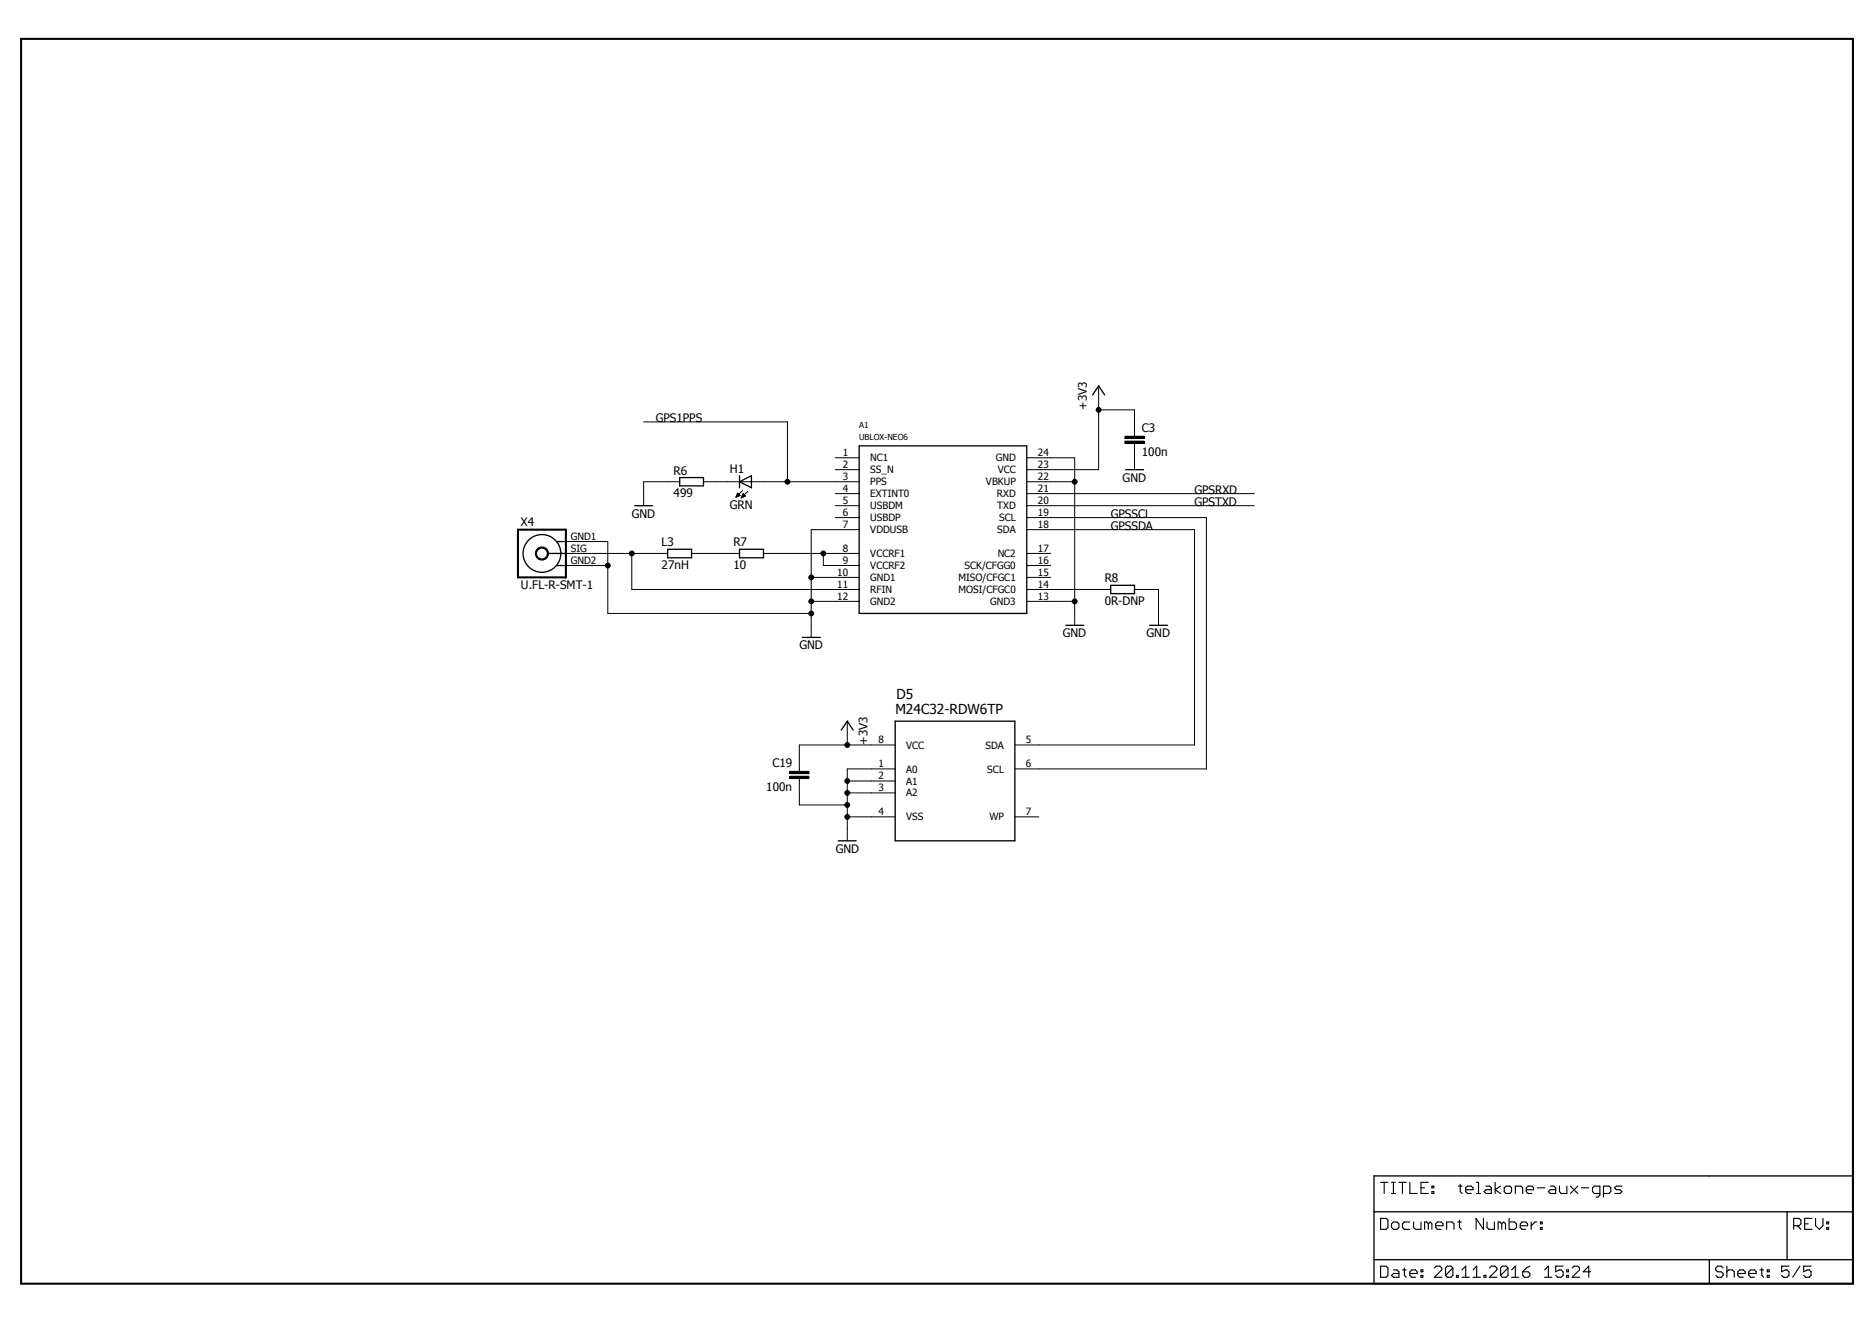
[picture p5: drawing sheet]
<svg xmlns="http://www.w3.org/2000/svg" width="420mm" height="297mm" viewBox="0 0 420 297" stroke-linecap="round" stroke-linejoin="round" font-family="sans-serif">
<path d="M4.2 8.5l411.8 280.1M416 8.5l-411.8 280.1" fill="none" stroke="#fff" stroke-width=".22"/>
<g fill="none" stroke="#000" stroke-width=".22">
<path d="M144.4 94.7h32.2v13.4M246.5 86.6v18.8h-16.2M246.5 91.9h8v6M252.3 99h4.4v.5h-4.4zM252.3 97.9h4.4v.5h-4.4zM254.5 99.5v5.9M152.5 108.1h-8.1v5.4M157.8 108.1h34.9M165.1 111.5h.2M165.2 111.4h.3M165.2 111.3h.6M165.3 111.2h.7"/>
<path d="M165.3 111.1h.6M165.3 111h.6M165.4 110.9h.3M165.4 110.8h.2M165.5 110.7h.1M166 111.2l-.9 .3M166 111.2l-.5-.6-.4 .9M166.3 111.7h.1M166.4 111.5h.2M166.4 111.5h.4M166.4 111.4h.6M166.5 111.3h.7"/>
<path d="M166.5 111.2h.6M166.6 110.1l-1.5 1.4M166.6 111.1h.4M166.6 111h.3M166.7 110.9h.1M166.7 110.8h.1M166.7 110.7l.5 .6-.9 .4M166.7 110.7l-.4 1M167.8 110.2l-1.5 1.5M187.4 102.7h5.3M187.4 110.7h5.3M187.4 116.1h5.3"/>
<path d="M187.4 105.4h5.3M187.4 113.5h5.3M192.7 118.8h-10.7v24.2M230.3 102.7h10.8v37.6M230.3 110.7h51.1M230.3 116.1h40.3v56.4h-42.9M230.3 108.1h10.8M230.3 113.5h51.1M230.3 118.8h37.7v48.3h-40.3M120.4 123.2a1.48 1.48 0 0 1 2.4 .2 1.48 1.48 0 0 1-.8 2.2 1.48 1.48 0 0 1-1.9-1.4h.2a1.21 1.21 0 0 1 1.7-1.2 1.21 1.21 0 0 1 .4 2 1.21 1.21 0 0 1-2-.4l-.1-.4h-.2zM125.6 124.2h24.2M125.6 126.9h10.7"/>
<path d="M125.6 121.5h10.7v16.1h45.7M141.7 124.2v8h51M155.1 124.2h10.8M171.3 124.2h21.4M182 129.5h10.7M182 134.9h10.7M184.7 124.2v2.7h8M230.3 124.2h5.4M230.3 126.9h5.4M230.3 129.5h5.4M230.3 132.2h18.9M230.3 134.9h10.8"/>
<path d="M254.5 132.2h5.4v8.1M177.2 174.2h4.3v.5h-4.3zM177.2 173.1h4.3v.5h-4.3zM179.3 174.7v5.9h10.8M190.1 177.9h10.7M190.1 175.2h10.7M190.1 161.8v5.3M200.8 167.1h-21.5v6M200.8 172.5h-10.7v16.1M190.1 183.3h10.7M227.7 183.3h5.3"/>
<circle cx="246.5" cy="91.9" r=".55"/>
<circle cx="176.6" cy="108.1" r=".55"/>
<circle cx="241.1" cy="108.1" r=".55"/>
<circle cx="136.3" cy="126.9" r=".55"/>
<circle cx="141.7" cy="124.2" r=".55"/>
<circle cx="182" cy="134.9" r=".55"/>
<circle cx="182" cy="137.6" r=".55"/>
<circle cx="182" cy="129.5" r=".55"/>
<circle cx="184.7" cy="124.2" r=".55"/>
<circle cx="241.1" cy="134.9" r=".55"/>
<circle cx="190.1" cy="177.9" r=".55"/>
<circle cx="190.1" cy="175.2" r=".55"/>
<circle cx="190.1" cy="167.1" r=".55"/>
<circle cx="190.1" cy="183.3" r=".55"/>
<circle cx="190.1" cy="180.6" r=".55"/>
</g>
<g fill="none" stroke="#000" stroke-width=".3">
<path d="M245.1 88.6l1.4-2 1.3 2M142.4 113.5h4M152.5 107.1h5.3v1.9h-5.3zM165.9 108.1l2.7-1.4v2.7zM165.9 106.7v2.7M192.7 100h37.6v37.6h-37.6zM252.5 105.4h4M122.9 124.2h4M124.9 121.5h2M124.9 126.9h2M149.8 123.2h5.3v1.9h-5.3zM165.9 123.2h5.4v1.9h-5.4z"/>
<path d="M249.2 131.3h5.3v1.9h-5.3zM180 143h4M239.1 140.3h4M257.9 140.3h4M188.7 163.8l1.4-2 1.3 2M200.8 161.8h26.9v26.8h-26.9zM188 188.6h4.1M308.2 263.8h107.5v24.2h-107.5zM308.2 271.9h107.5M400.9 271.9v10.7M308.2 282.6h107.5M383.4 282.6v5.4"/>
<circle cx="121.6" cy="124.2" r="4.2"/>
</g>
<g fill="#000">
<path d="M252.3 99h4.4v.5h-4.4z" fill-rule="evenodd"/>
<path d="M252.3 97.9h4.4v.5h-4.4z" fill-rule="evenodd"/>
<path d="M120.4 123.2a1.48 1.48 0 0 1 2.4 .2 1.48 1.48 0 0 1-.8 2.2 1.48 1.48 0 0 1-1.9-1.4h.2a1.21 1.21 0 0 1 1.7-1.2 1.21 1.21 0 0 1 .4 2 1.21 1.21 0 0 1-2-.4l-.1-.4h-.2z" fill-rule="evenodd"/>
<path d="M177.2 174.2h4.3v.5h-4.3z" fill-rule="evenodd"/>
<path d="M177.2 173.1h4.3v.5h-4.3z" fill-rule="evenodd"/>
<circle cx="246.5" cy="91.9" r=".55"/>
<circle cx="176.6" cy="108.1" r=".55"/>
<circle cx="241.1" cy="108.1" r=".55"/>
<circle cx="136.3" cy="126.9" r=".55"/>
<circle cx="141.7" cy="124.2" r=".55"/>
<circle cx="182" cy="134.9" r=".55"/>
<circle cx="182" cy="137.6" r=".55"/>
<circle cx="182" cy="129.5" r=".55"/>
<circle cx="184.7" cy="124.2" r=".55"/>
<circle cx="241.1" cy="134.9" r=".55"/>
<circle cx="190.1" cy="177.9" r=".55"/>
<circle cx="190.1" cy="175.2" r=".55"/>
<circle cx="190.1" cy="167.1" r=".55"/>
<circle cx="190.1" cy="183.3" r=".55"/>
<circle cx="190.1" cy="180.6" r=".55"/>
</g>
<path d="M4.7 8.7h411v279.3h-411zM116.2 118.8h10.7v10.7h-10.7z" fill="none" stroke="#000" stroke-width=".47"/>
<g fill="none" stroke="#000" stroke-width=".25">
<path d="M309.7 273.3h1.2l.5 .4v1.7l-.5 .4h-1.2zM309.7 265.3h1.7M310.5 265.3v2.5M312.2 274.6l.4-.4h.8l.4 .4v.8l-.4 .4h-.8l-.4-.4zM312.2 265.3h.8M312.2 267.8h.8M312.6 265.3v2.5M313.8 265.3h1.7M314.6 265.3v2.5M316.3 265.3v2.5h1.6M316.3 274.2h-1.3l-.4 .4v.8l.4 .4h1.3M317.1 274.2v1.2l.4 .4h1.3v-1.6"/>
<path d="M318.8 266.5h.8M320.4 265.3h-1.6v2.5h1.6M320.4 274.6l-.4-.4h-.4v1.6M320.4 274.6l.4-.4 .4 .4v1.2M320.4 274.6v1.2M321.2 267.3h.4v.5h-.4zM321.2 266.1h.4v.4h-.4zM322.1 275h1.6v-.4l-.4-.4h-.9l-.3 .4v.8l.3 .4h.9M324.5 275.8v-1.6h1.2l.5 .4v1.2M327 274.2h.8M327.1 266.1h.9M327.4 273.7v1.7l.4 .4"/>
<path d="M327.6 265.7v1.6l.4 .5M328.8 266.9h1.6v-.4l-.4-.4h-.8l-.4 .4v.8l.4 .5h.8M331.2 265.3h.5v2.5M331.2 267.8h.9M332.8 273.3v2.5l-1.7-2.5v2.5M333.3 266.1h.9l.3 .4v1.3h-1.2l-.4-.5 .4-.4h1.2M333.6 274.2v1.2l.4 .4h1.2v-1.6M335.4 265.3v2.5M336.6 266.1l-1.2 .8 1.2 .9M336.9 274.6l-.4-.4h-.4v1.6M336.9 274.6v1.2M336.9 274.6l.4-.4 .4 .4v1.2"/>
<path d="M337.4 266.5l.5-.4h.8l.4 .4v.8l-.4 .5h-.8l-.5-.5zM338.5 273.3v2.5h1.3l.4-.4v-.8l-.4-.4h-1.3M339.9 267.8v-1.7h1.3l.4 .4v1.3M341 275h1.7v-.4l-.4-.4h-.9l-.4 .4v.8l.4 .4h.9M342.4 266.9h1.6v-.4l-.3-.4h-.9l-.4 .4v.8l.4 .5h.9M343.5 274.2v1.6M344.7 274.2h-.4l-.8 .8M344.9 266.5h1.6M345.6 275.4h.3v.4h-.3zM345.6 274.2h.3v.4h-.3zM347.8 266.1h.8l.4 .4v1.3h-1.2l-.5-.5 .5-.4h1.2M349.8 266.1v1.2l.4 .5h1.3v-1.7"/>
<path d="M352.3 266.1l1.6 1.7M353.9 266.1l-1.6 1.7M354.7 266.5h1.7M358.9 267.8h-1.2l-.5-.5v-.8l.5-.4h1.2v2l-.4 .5h-.5M359.7 267.8h1.2l.4-.5v-.8l-.4-.4h-1.2v2.5M363.8 266.1h-1.2l-.4 .4 .4 .4h.8l.4 .4-.4 .5h-1.2M402.4 275h1.2l.4-.4v-.9l-.4-.4h-1.2v2.5M403.2 275l.8 .8M404.8 274.6h.8M406.5 273.3h-1.7v2.5h1.7M407.3 273.3v1.7l.8 .8 .8-.8v-1.7M409.8 275.4h.4v.4h-.4z"/>
<path d="M409.8 274.2h.4v.4h-.4zM309.7 284.1h1.2l.5 .4v1.6l-.5 .5h-1.2zM312.6 284.9h.8l.4 .4v1.3h-1.2l-.4-.5 .4-.4h1.2M314.6 284.9h.9M315 284.5v1.6l.5 .5M316.3 285.7h1.6v-.4l-.4-.4h-.8l-.4 .4v.8l.4 .5h.8M318.8 286.1h.4v.5h-.4zM318.8 284.9h.4v.4h-.4zM321.8 284.5l.4-.4h.8l.4 .4v.4l-1.6 1.7h1.6M325.9 284.5v1.6l-.4 .5h-.9l-.3-.5M325.9 284.5l-.4-.4h-.9l-.3 .4v1.6M325.9 284.5l-1.6 1.6"/>
<path d="M326.7 286.1h.4v.5h-.4zM327.9 286.6h1.7M327.9 284.9l.9-.8v2.5M330.4 286.6h1.7M330.4 284.9l.8-.8v2.5M332.9 286.1h.4v.5h-.4zM334.1 284.5l.4-.4h.9l.4 .4v.4l-1.7 1.7h1.7M338.3 284.5v1.6l-.4 .5h-.9l-.4-.5M338.3 284.5l-.4-.4h-.9l-.4 .4v1.6M338.3 284.5l-1.7 1.6M339.1 286.6h1.6M339.1 284.9l.8-.8v2.5"/>
<path d="M341.6 285.3h1.2l.4 .4v.4l-.4 .5h-.8l-.4-.5zM343.2 284.1l-.8 .4-.8 .8M346.5 286.6h1.6M346.5 284.9l.8-.8v2.5M350.6 284.1h-1.6v1.2l.8-.4h.4l.4 .4v.8l-.4 .5h-.8l-.4-.5M351.4 286.1h.5v.5h-.5zM351.4 284.9h.5v.4h-.5zM352.7 284.5l.4-.4h.8l.4 .4v.4l-1.6 1.7h1.6M356.8 285.3h-1.6l1.2-1.2v2.5M386.5 284.5l-.4-.4h-.8l-.4 .4v.4l.4 .4h.8l.4 .4v.4l-.4 .5h-.8l-.4-.5M387.4 285.3l.4-.4h.8l.4 .4v1.3M387.4 284.1v2.5"/>
<path d="M389.8 285.7h1.7v-.4l-.4-.4h-.8l-.5 .4v.8l.5 .5h.8M392.3 285.7h1.6v-.4l-.3-.4h-.9l-.4 .4v.8l.4 .5h.9M394.8 284.9h.8M395.2 284.5v1.6l.4 .5M396.4 286.1h.5v.5h-.5zM396.4 284.9h.5v.4h-.5zM401.3 284.1h-1.6v1.2l.8-.4h.4l.4 .4v.8l-.4 .5h-.8l-.4-.5M403.8 284.1l-1.6 2.5M406.3 284.1h-1.7v1.2l.8-.4h.4l.5 .4v.8l-.5 .5h-.8l-.4-.5"/>
</g>
<g font-size="3.1">
<text x="200.9" y="160.2">M24C32-RDW6TP</text>
<text x="201.1" y="156.8">D5</text>
</g>
<g font-size="2.6">
<text x="147.1" y="94.7">GPS1PPS</text>
<text x="243.8" y="91.9" transform="rotate(-90 243.8 91.9)">+3V3</text>
<text x="256.1" y="96.9">C3</text>
<text x="151.1" y="106.5">R6</text>
<text x="163.7" y="106.2">H1</text>
<text x="256.1" y="102.3">100n</text>
<text x="151.1" y="111.5">499</text>
<text x="251.8" y="108.1">GND</text>
<text x="268" y="110.7">GPSRXD</text>
<text x="268" y="113.5">GPSTXD</text>
<text x="116.9" y="118">X4</text>
<text x="141.7" y="116.1">GND</text>
<text x="163.7" y="114.2">GRN</text>
<text x="249.2" y="118.8">GPSSDA</text>
<text x="249.2" y="116.1">GPSSCL</text>
<text x="148.4" y="122.6">L3</text>
<text x="164.5" y="122.6">R7</text>
<text x="148.4" y="127.7">27nH</text>
<text x="164.5" y="127.7">10</text>
<text x="247.8" y="130.6">R8</text>
<text x="116.9" y="132.2">U.FL-R-SMT-1</text>
<text x="247.8" y="135.7">0R-DNP</text>
<text x="238.4" y="143">GND</text>
<text x="257.2" y="143">GND</text>
<text x="179.3" y="145.7">GND</text>
<text x="194.6" y="167.1" transform="rotate(-90 194.6 167.1)">+3V3</text>
<text x="173.3" y="172.1">C19</text>
<text x="171.9" y="177.5">100n</text>
<text x="187.5" y="191.3">GND</text>
</g>
<g font-size="2.2">
<text x="189" y="105">2</text>
<text x="189" y="107.7">3</text>
<text x="189" y="102.3">1</text>
<text x="195.2" y="106.2">SS_N</text>
<text x="195.2" y="103.5">NC1</text>
<text x="223.4" y="103.5">GND</text>
<text x="223.8" y="106.2">VCC</text>
<text x="232.8" y="107.7">22</text>
<text x="232.8" y="105">23</text>
<text x="232.8" y="102.3">24</text>
<text x="189" y="113.1">5</text>
<text x="189" y="110.4">4</text>
<text x="195.2" y="108.9">PPS</text>
<text x="195.2" y="111.5">EXTINT0</text>
<text x="221.2" y="108.9">VBKUP</text>
<text x="223.6" y="111.5">RXD</text>
<text x="232.8" y="113.1">20</text>
<text x="232.8" y="110.4">21</text>
<text x="189" y="115.7">6</text>
<text x="189" y="118.4">7</text>
<text x="195.2" y="119.6">VDDUSB</text>
<text x="195.2" y="114.3">USBDM</text>
<text x="195.2" y="116.9">USBDP</text>
<text x="223.7" y="114.3">TXD</text>
<text x="223.7" y="119.6">SDA</text>
<text x="224.1" y="116.9">SCL</text>
<text x="232.8" y="118.4">18</text>
<text x="232.8" y="115.7">19</text>
<text x="128" y="123.8">SIG</text>
<text x="128" y="121.1">GND1</text>
<text x="189" y="123.8">8</text>
<text x="195.2" y="125">VCCRF1</text>
<text x="223.8" y="125">NC2</text>
<text x="232.8" y="123.8">17</text>
<text x="128" y="126.5">GND2</text>
<text x="187.8" y="129.2">10</text>
<text x="187.8" y="131.9">11</text>
<text x="189" y="126.5">9</text>
<text x="195.2" y="127.7">VCCRF2</text>
<text x="195.2" y="130.3">GND1</text>
<text x="215" y="130.3">MISO/CFGC1</text>
<text x="216.4" y="127.7">SCK/CFGG0</text>
<text x="232.8" y="126.5">16</text>
<text x="232.8" y="129.2">15</text>
<text x="232.8" y="131.9">14</text>
<text x="187.8" y="134.5">12</text>
<text x="195.2" y="133.1">RFIN</text>
<text x="195.2" y="135.7">GND2</text>
<text x="215" y="133.1">MOSI/CFGC0</text>
<text x="222.2" y="135.7">GND3</text>
<text x="232.8" y="134.5">13</text>
<text x="197.1" y="166.8">8</text>
<text x="203.3" y="167.9">VCC</text>
<text x="221.1" y="167.9">SDA</text>
<text x="230.1" y="166.8">5</text>
<text x="197.1" y="172.1">1</text>
<text x="203.3" y="173.3">A0</text>
<text x="221.5" y="173.3">SCL</text>
<text x="230.1" y="172.1">6</text>
<text x="197.1" y="177.5">3</text>
<text x="197.1" y="174.8">2</text>
<text x="203.3" y="178.7">A2</text>
<text x="203.3" y="176">A1</text>
<text x="197.1" y="182.9">4</text>
<text x="203.3" y="184.1">VSS</text>
<text x="221.9" y="184.1">WP</text>
<text x="230.1" y="182.9">7</text>
</g>
<g font-size="1.9">
<text x="192.7" y="96">A1</text>
<text x="192.7" y="98.7">UBLOX-NEO6</text>
</g>
</svg>
